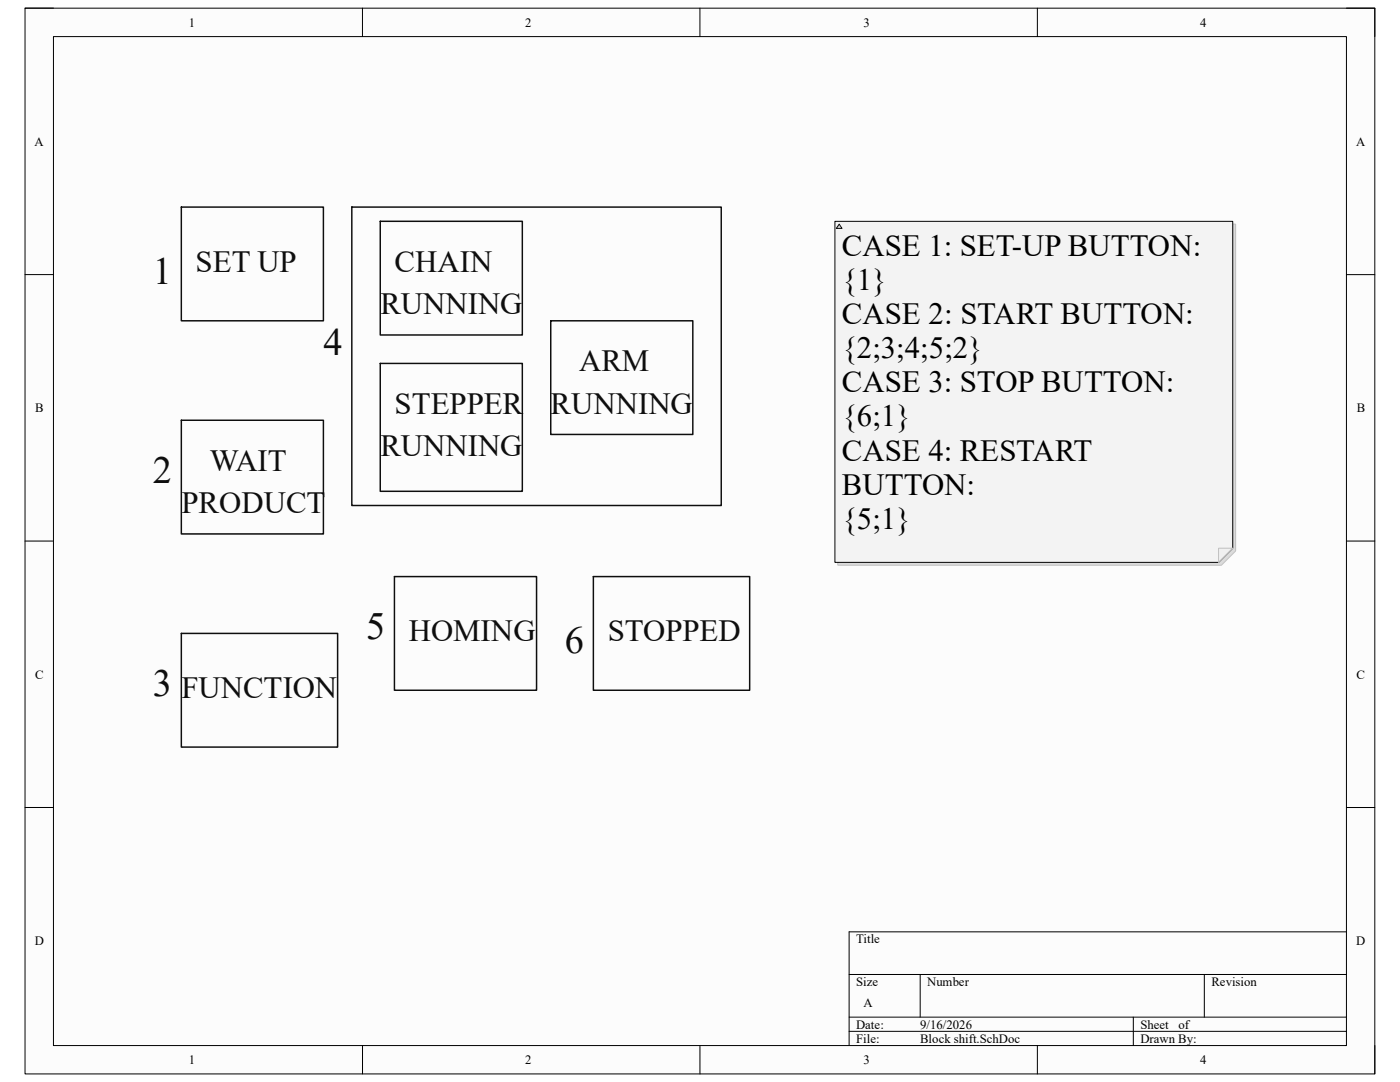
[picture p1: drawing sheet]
<svg xmlns="http://www.w3.org/2000/svg" width="279mm" height="216mm" viewBox="0 0 279 216" stroke-linecap="round" stroke-linejoin="round" font-family="sans-serif">
<path d="M5 1.6h269.4v212.7h-269.4z" fill-rule="evenodd" fill="#fcfcfc"/>
<path d="M5 1.6h269.4v212.7h-269.4z" fill="none" stroke="#000" stroke-width=".2"/>
<path d="M10.7 7.3h258v201.3h-258z" fill-rule="evenodd" fill="#fcfcfc"/>
<g fill="none" stroke="#000" stroke-width=".2">
<path d="M5 1.6h5.7M10.7 7.3h258v201.3h-258zM72.3 1.6v5.7M139.7 1.6v5.7M207 1.6v5.7M268.7 1.6h5.7v5.7M5 54.8h5.7M268.7 54.8h5.7M5 108h5.7M268.7 108h5.7M5 161.1h5.7M268.7 161.1h5.7"/>
<path d="M169.5 194.4h99.2M183.6 194.4v8.6M240.3 194.4v8.6M268.7 185.9h-99.2v22.7M72.3 208.6v5.7M139.7 208.6v5.7M169.5 203h99.2M169.5 205.8h99.2M207 208.6v5.7M226.2 203v5.6M274.4 208.6v5.7"/>
</g>
<path d="M36.2 41.3h28.3v22.7h-28.3zM70.2 41.3h73.7v59.6h-73.7zM75.9 44.2h28.3v22.6h-28.3zM75.9 72.5h28.3v25.5h-28.3zM109.9 64h28.4v22.7h-28.4zM36.2 83.9h28.3v22.6h-28.3zM78.7 115.1h28.4v22.6h-28.4zM118.4 115.1h31.2v22.6h-31.2zM36.2 126.4h31.2v22.7h-31.2z" fill="none" stroke="#0e0e0e" stroke-width=".3"/>
<path d="M167.2 44.7h79.4v65.3l-2.8 2.8h-76.6z" fill-rule="evenodd" fill="#ddd"/>
<path d="M167.2 44.7h79.4v65.3l-2.8 2.8h-76.6z" fill="none" stroke="#bdbdbd" stroke-width=".2"/>
<path d="M166.6 44.2h79.4v65.2l-2.8 2.8h-76.6z" fill-rule="evenodd" fill="#f3f3f3"/>
<path d="M166.6 44.2h79.4v65.2l-2.8 2.8h-76.6z" fill="none" stroke="#000" stroke-width=".2"/>
<path d="M243.2 109.4h2.8l-2.8 2.8z" fill="#efefef"/>
<path d="M243.2 109.4h2.8l-2.8 2.8z" fill="none" stroke="#bdbdbd" stroke-width=".2"/>
<path d="M167.5 44.7l.5 .9h-1.1z" fill="#d1d1d1"/>
<path d="M167.5 44.7l.5 .9h-1.1z" fill="none" stroke="#0f0f0f" stroke-width=".2"/>
<g font-size="7.7" fill="#0e0e0e">
<text x="30.5" y="56.7">1</text>
<text x="64.6" y="70.9">4</text>
<text x="30.5" y="96.4">2</text>
<text x="73.1" y="127.6">5</text>
<text x="112.7" y="130.4">6</text>
<text x="30.5" y="138.9">3</text>
</g>
<g font-size="6.1">
<text x="168" y="51.1">CASE 1: SET-UP BUTTON:</text>
<text x="168" y="57.9">{1}</text>
<text x="168" y="64.7">CASE 2: START BUTTON:</text>
<text x="168" y="71.5">{2;3;4;5;2}</text>
<text x="168" y="78.3">CASE 3: STOP BUTTON:</text>
<text x="168" y="85.1">{6;1}</text>
<text x="168" y="91.9">CASE 4: RESTART</text>
<text x="168" y="98.7">BUTTON:</text>
<text x="168" y="105.5">{5;1}</text>
</g>
<g font-size="6.1" fill="#0e0e0e">
<text x="39" y="54.2">SET UP</text>
<text x="78.7" y="54.2">CHAIN</text>
<text x="75.9" y="62.7">RUNNING</text>
<text x="115.6" y="74">ARM</text>
<text x="78.7" y="82.5">STEPPER</text>
<text x="109.9" y="82.5">RUNNING</text>
<text x="41.9" y="93.9">WAIT</text>
<text x="75.9" y="91.1">RUNNING</text>
<text x="36.2" y="102.4">PRODUCT</text>
<text x="81.6" y="127.9">HOMING</text>
<text x="121.3" y="127.9">STOPPED</text>
<text x="36.2" y="139.2">FUNCTION</text>
</g>
<g font-size="2.5">
<text x="37.7" y="5.3">1</text>
<text x="104.8" y="5.3">2</text>
<text x="172.3" y="5.3">3</text>
<text x="239.5" y="5.3">4</text>
<text x="6.9" y="29.1">A</text>
<text x="270.6" y="29.1">A</text>
<text x="7" y="82.3">B</text>
<text x="270.8" y="82.3">B</text>
<text x="7" y="135.4">C</text>
<text x="270.7" y="135.4">C</text>
<text x="6.9" y="188.6">D</text>
<text x="170.9" y="188.2">Title</text>
<text x="270.7" y="188.6">D</text>
<text x="170.9" y="196.7">Size</text>
<text x="185" y="196.7">Number</text>
<text x="241.8" y="196.7">Revision</text>
<text x="172.3" y="201">A</text>
<text x="170.9" y="205.2">Date:</text>
<text x="170.9" y="208.1">File:</text>
<text x="183.6" y="205.2">9/16/2026</text>
<text x="183.7" y="208.1">Block shift.SchDoc</text>
<text x="227.6" y="205.2">Sheet</text>
<text x="227.6" y="208.1">Drawn By:</text>
<text x="235.2" y="205.2">of</text>
<text x="37.7" y="212.3">1</text>
<text x="104.8" y="212.3">2</text>
<text x="172.3" y="212.3">3</text>
<text x="239.5" y="212.3">4</text>
</g>
</svg>
